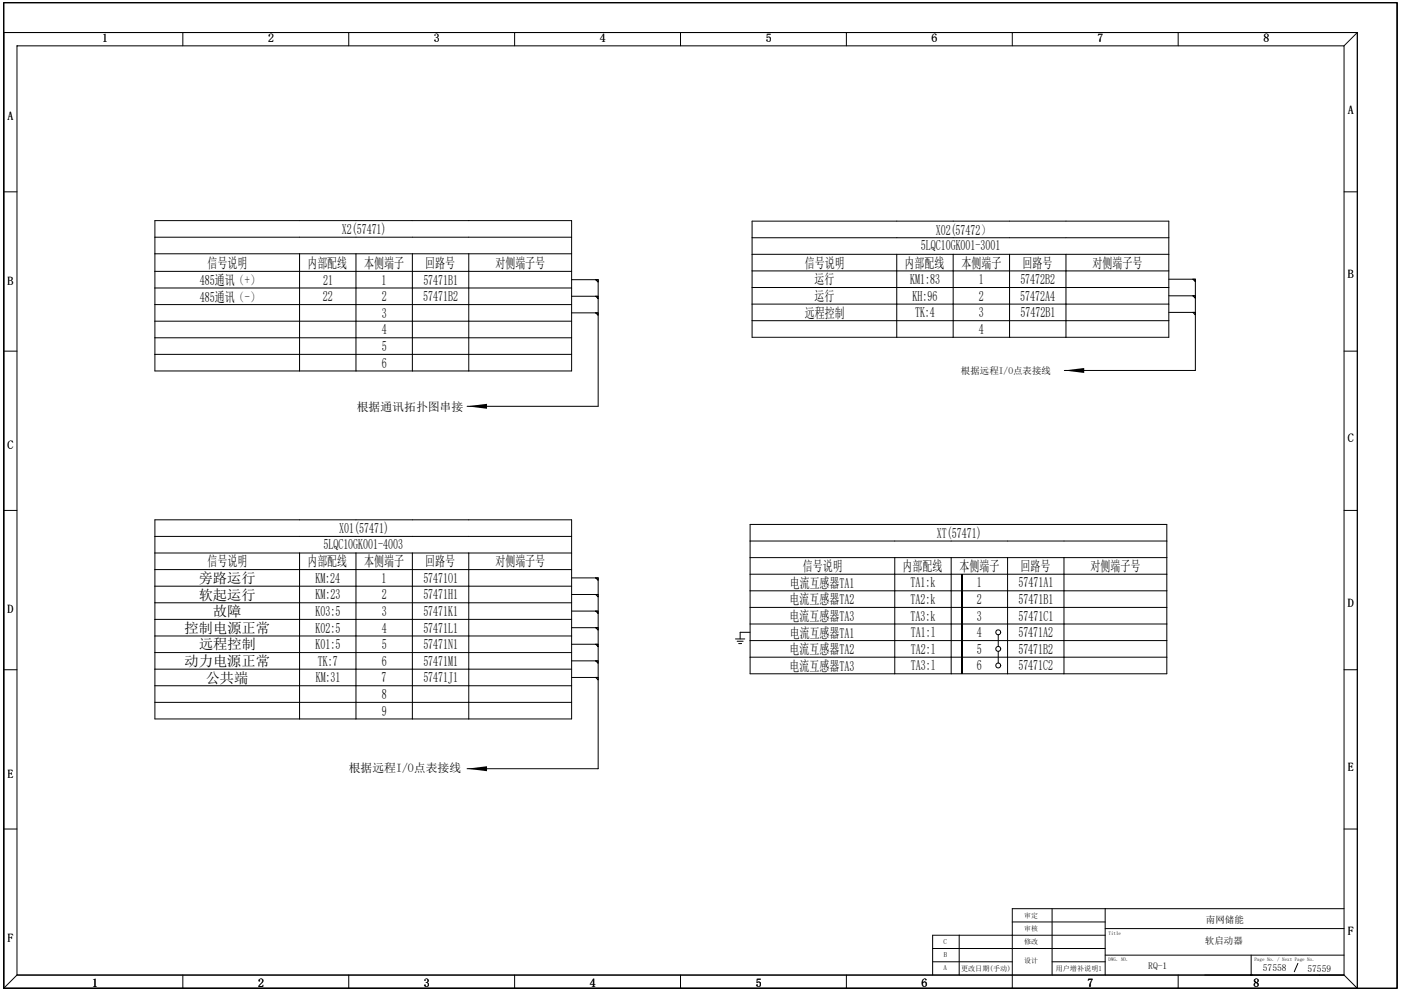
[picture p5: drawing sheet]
<svg xmlns="http://www.w3.org/2000/svg" width="420mm" height="297mm" viewBox="0 0 420 297" stroke-linecap="round" stroke-linejoin="round" font-family="sans-serif">
<g fill="none" stroke="#000" stroke-width=".3">
<path d="M1.1 .8h417.7v295.4h-417.7zM1.1 9.8h405.8v286.4h-405.8zM1.1 9.8h405.8M1.1 9.8v286.4M5.1 13.7h397.8v278.5h-397.8zM54.8 9.8v3.9M104.5 9.8v3.9M154.3 9.8v3.9M204 9.8v3.9M253.7 9.8v3.9M303.5 9.8v3.9M353.2 9.8v3.9"/>
<path d="M406.9 9.8v286.4M406.9 9.8l-4 3.9M1.1 57.5h4M402.9 57.5h4M46.4 66.1h125v45.1h-125zM46.4 71.1h125M46.4 76.1h125M89.8 76.1v35.1M106.7 76.1v35.1M123.6 76.1v35.1M140.5 76.1v35.1M225.5 66.3h124.9v34.8h-124.9z"/>
<path d="M225.5 71.2h124.9M225.5 76.2h124.9M268.8 76.2v24.9M285.7 76.2v24.9M302.7 76.2v24.9M319.6 76.2v24.9M46.4 81.3h125M46.4 86.3h125M46.4 91.3h125M46.4 96.3h125M171.4 83.8h7.9v38h-39.3M171.4 88.8h7.9"/>
<path d="M171.4 93.8h7.9M178.6 83.8h.7v.8zM178.6 88.8h.7v.7zM178.6 93.8h.7v.7zM225.5 81.2h124.9M225.5 86.2h124.9M225.5 91.1h124.9M225.5 96.1h124.9M350.4 83.7h8v27.3h-39.3M350.4 88.7h8M350.4 93.6h8M357.6 83.7h.8v.7z"/>
<path d="M357.6 88.7h.8v.7zM357.6 93.6h.8v.8zM1.1 105.2h4M46.4 101.2h125M46.4 106.2h125M402.9 105.2h4M1.1 153h4M46.4 155.8h125v59.7h-125zM224.9 157.2h124.9v44.7h-124.9zM402.9 153h4M46.4 160.8h125M46.4 165.7h125"/>
<path d="M46.4 170.7h125M46.4 175.7h125M89.8 165.7v49.8M106.7 165.7v49.8M123.6 165.7v49.8M140.5 165.7v49.8M171.4 173.2h7.9v57.2h-39.3M171.4 178.2h7.9M178.6 173.2h.7v.7zM178.6 178.2h.7v.7zM224.9 162.1h124.9M224.9 167.1h124.9"/>
<path d="M224.9 172.1h124.9M224.9 177.1h124.9M268.2 167.1v34.8M285.1 167.1v34.8M302.1 167.1v34.8M319 167.1v34.8M46.4 180.7h125M46.4 185.6h125M46.4 190.6h125M46.4 195.6h125M171.4 183.1h7.9M171.4 188.1h7.9"/>
<path d="M171.4 193.1h7.9M171.4 198.1h7.9M178.6 183.1h.7v.8zM178.6 188.1h.7v.8zM178.6 193.1h.7v.7zM178.6 198.1h.7v.7zM220.5 191.5h2.8M221 192.2h1.8M221.4 192.9h.9M224.9 182h124.9M224.9 187h124.9M224.9 192h124.9"/>
<path d="M224.9 197h124.9M224.9 189.5h-3v2M299.3 190.2v3.5M299.3 195.2v3.5M1.1 200.7h4M46.4 200.5h125M46.4 205.5h125M46.4 210.5h125M171.4 203h7.9M178.6 203h.7v.8zM402.9 200.7h4M1.1 248.5h4"/>
<path d="M402.9 248.5h4M303.5 276.3h27.8M315.4 272.3v19.9M331.3 278.3h71.6M331.3 272.3v19.9M402.9 272.3h-99.4v23.9M1.1 296.2l4-4h397.8l4 4M1.1 296.2h405.8M54.8 292.2v4M104.5 292.2v4M154.3 292.2v4M204 292.2v4"/>
<path d="M253.7 292.2v4M279.6 288.2h23.9M279.6 284.3h51.7M287.6 280.3v11.9M315.4 288.2h15.9M331.3 280.3h-51.7v11.9M331.3 286.3h71.6M353.2 292.2v4M375.1 292.3h.1M375.1 286.3v5.9M375.1 292.2h.1M375.2 292.2h-.1"/>
<path d="M375.2 292.2h.1M375.3 292.2h-.2M389.1 288.7l-1.1 2.5M395.6 292.2h.1"/>
<circle cx="299.3" cy="194.5" r=".75"/>
<circle cx="299.3" cy="189.5" r=".75"/>
<circle cx="299.3" cy="199.4" r=".75"/>
</g>
<path d="M319.1 111l5.9-.7v1.5zM140 121.8l6-.8v1.5zM288.1 172.1h.5v5h-.5zM288.1 177.1h.5v4.9h-.5zM288.1 182h.5v5h-.5zM288.1 187h.5v5h-.5zM288.1 192h.5v5h-.5zM288.1 197h.5v4.9h-.5zM140 230.4l6-.8v1.5zM375.1 292.2h.2z" fill="#000"/>
<g font-size="4.3">
<text x="102.5" y="70.1">X2(57471)</text>
<text x="280.5" y="70.3">X02(57472）</text>
<text x="276" y="75.1">5LQC10GK001-3001</text>
<text x="62.3" y="80.2">信号说明</text>
<text x="92.2" y="80.2">内部配线</text>
<text x="109.2" y="80.2">本侧端子</text>
<text x="127.5" y="80.2">回路号</text>
<text x="148.5" y="80.2">对侧端子号</text>
<text x="241.3" y="80.2">信号说明</text>
<text x="271.2" y="80.2">内部配线</text>
<text x="288.2" y="80.2">本侧端子</text>
<text x="306.5" y="80.2">回路号</text>
<text x="327.6" y="80.2">对侧端子号</text>
<text x="60" y="85.4">485通讯（+）</text>
<text x="96.8" y="85.3">21</text>
<text x="114.4" y="85.3">1</text>
<text x="126.9" y="85.3">57471B1</text>
<text x="244.2" y="85.2">运行</text>
<text x="272.9" y="85.2">KM1:83</text>
<text x="293.4" y="85.2">1</text>
<text x="305.9" y="85.2">57472B2</text>
<text x="60" y="90.4">485通讯（-）</text>
<text x="96.8" y="90.3">22</text>
<text x="114.4" y="95.3">3</text>
<text x="114.4" y="90.3">2</text>
<text x="126.9" y="90.3">57471B2</text>
<text x="241.3" y="95.2">远程控制</text>
<text x="244.2" y="90.2">运行</text>
<text x="273.6" y="90.1">KH:96</text>
<text x="274.3" y="95.1">TK:4</text>
<text x="293.5" y="95.1">3</text>
<text x="293.5" y="90.1">2</text>
<text x="305.8" y="90.1">57472A4</text>
<text x="305.9" y="95.1">57472B1</text>
<text x="114.4" y="100.2">4</text>
<text x="293.5" y="100.1">4</text>
<text x="114.4" y="105.2">5</text>
<text x="114.4" y="110.2">6</text>
<text x="101.7" y="159.8">X01(57471)</text>
<text x="280.9" y="161.2">XT(57471)</text>
<text x="97" y="164.6">5LQC10GK001-4003</text>
<text x="62.3" y="169.8">信号说明</text>
<text x="92.2" y="169.8">内部配线</text>
<text x="109.2" y="169.7">本侧端子</text>
<text x="127.5" y="169.7">回路号</text>
<text x="148.5" y="169.8">对侧端子号</text>
<text x="240.7" y="171.1">信号说明</text>
<text x="270.6" y="171.1">内部配线</text>
<text x="287.6" y="171.1">本侧端子</text>
<text x="305.9" y="171.1">回路号</text>
<text x="327" y="171.1">对侧端子号</text>
<text x="59.6" y="174.7">旁路运行</text>
<text x="59.6" y="179.7">软起运行</text>
<text x="94.5" y="174.7">KM:24</text>
<text x="94.6" y="179.7">KM:23</text>
<text x="114.4" y="174.7">1</text>
<text x="114.4" y="179.7">2</text>
<text x="126.9" y="174.7">57471O1</text>
<text x="126.9" y="179.7">57471H1</text>
<text x="236.8" y="176.2">电流互感器TA1</text>
<text x="273" y="176.1">TA1:k</text>
<text x="292.8" y="176.1">1</text>
<text x="305.3" y="176.1">57471A1</text>
<text x="63.8" y="184.7">故障</text>
<text x="94.6" y="184.6">K03:5</text>
<text x="114.4" y="184.6">3</text>
<text x="126.9" y="184.6">57471K1</text>
<text x="236.7" y="181.1">电流互感器TA2</text>
<text x="273" y="181">TA2:k</text>
<text x="292.9" y="181">2</text>
<text x="305.3" y="181">57471B1</text>
<text x="55.4" y="189.6">控制电源正常</text>
<text x="94.6" y="189.6">K02:5</text>
<text x="114.4" y="189.6">4</text>
<text x="126.9" y="189.6">57471L1</text>
<text x="236.7" y="186.1">电流互感器TA3</text>
<text x="236.8" y="191.1">电流互感器TA1</text>
<text x="273" y="186">TA3:k</text>
<text x="273.1" y="191">TA1:l</text>
<text x="292.9" y="191">4</text>
<text x="292.9" y="186">3</text>
<text x="305.3" y="191">57471A2</text>
<text x="305.3" y="186">57471C1</text>
<text x="59.7" y="194.6">远程控制</text>
<text x="94.6" y="194.6">K01:5</text>
<text x="114.4" y="194.6">5</text>
<text x="126.9" y="194.6">57471N1</text>
<text x="236.7" y="196.1">电流互感器TA2</text>
<text x="273.1" y="196">TA2:l</text>
<text x="292.9" y="196">5</text>
<text x="305.3" y="196">57471B2</text>
<text x="55.3" y="199.6">动力电源正常</text>
<text x="95.3" y="199.6">TK:7</text>
<text x="114.4" y="199.6">6</text>
<text x="126.9" y="199.6">57471M1</text>
<text x="236.7" y="201">电流互感器TA3</text>
<text x="273.1" y="200.9">TA3:l</text>
<text x="292.9" y="200.9">6</text>
<text x="305.3" y="200.9">57471C2</text>
<text x="61.7" y="204.6">公共端</text>
<text x="94.6" y="204.5">KM:31</text>
<text x="114.4" y="204.5">7</text>
<text x="114.4" y="209.5">8</text>
<text x="126.9" y="204.3">57471J1</text>
<text x="114.4" y="214.5">9</text>
</g>
<g font-size="3.6">
<text x="30.6" y="12.7">1</text>
<text x="80.4" y="12.7">2</text>
<text x="130.1" y="12.7">3</text>
<text x="179.8" y="12.7">4</text>
<text x="229.6" y="12.7">5</text>
<text x="279.3" y="12.7">6</text>
<text x="329" y="12.7">7</text>
<text x="378.7" y="12.7">8</text>
<text x="404.1" y="34.1">A</text>
<text x="2.3" y="36.1">A</text>
<text x="404.1" y="83.3">B</text>
<text x="2.3" y="85.3">B</text>
<text x="106.9" y="123.1">根据通讯拓扑图串接</text>
<text x="2.3" y="134.5">C</text>
<text x="404.1" y="132.6">C</text>
<text x="2.3" y="183.8">D</text>
<text x="404.1" y="181.8">D</text>
<text x="2.3" y="233">E</text>
<text x="104.5" y="231.4">根据远程I/O点表接线</text>
<text x="404.1" y="231">E</text>
<text x="404.1" y="280.3">F</text>
<text x="2.3" y="282.3">F</text>
<text x="27.6" y="295.7">1</text>
<text x="77.4" y="295.7">2</text>
<text x="127.1" y="295.7">3</text>
<text x="176.8" y="295.7">4</text>
<text x="226.6" y="295.7">5</text>
<text x="276.3" y="295.7">6</text>
<text x="326" y="295.7">7</text>
<text x="375.8" y="295.7">8</text>
</g>
<text font-size="2.9" x="361.5" y="276.5">南网储能</text>
<g font-size="2.8">
<text x="288.1" y="112.1">根据远程I/O点表接线</text>
<text x="361.2" y="282.9">软启动器</text>
<text x="344.2" y="290.5">RQ-1</text>
<text x="378.6" y="291.1">57558</text>
<text x="392" y="291.2">57559</text>
</g>
<g font-size="2.1">
<text x="307" y="275.1">审定</text>
<text x="307" y="279">审核</text>
<text x="282.9" y="282.8">C</text>
<text x="282.9" y="286.8">B</text>
<text x="307" y="283">修改</text>
<text x="282.9" y="290.8">A</text>
<text x="288.1" y="290.9">更改日期(手动)</text>
<text x="307" y="288.5">设计</text>
<text x="316.5" y="290.9">用户增补说明1</text>
</g>
<g font-size="1.5">
<text x="332.3" y="280.3">Title</text>
<text x="332.3" y="287.9">DWG. NO.</text>
<text x="376.1" y="287.9">Page No. / Next Page No.</text>
</g>
</svg>
